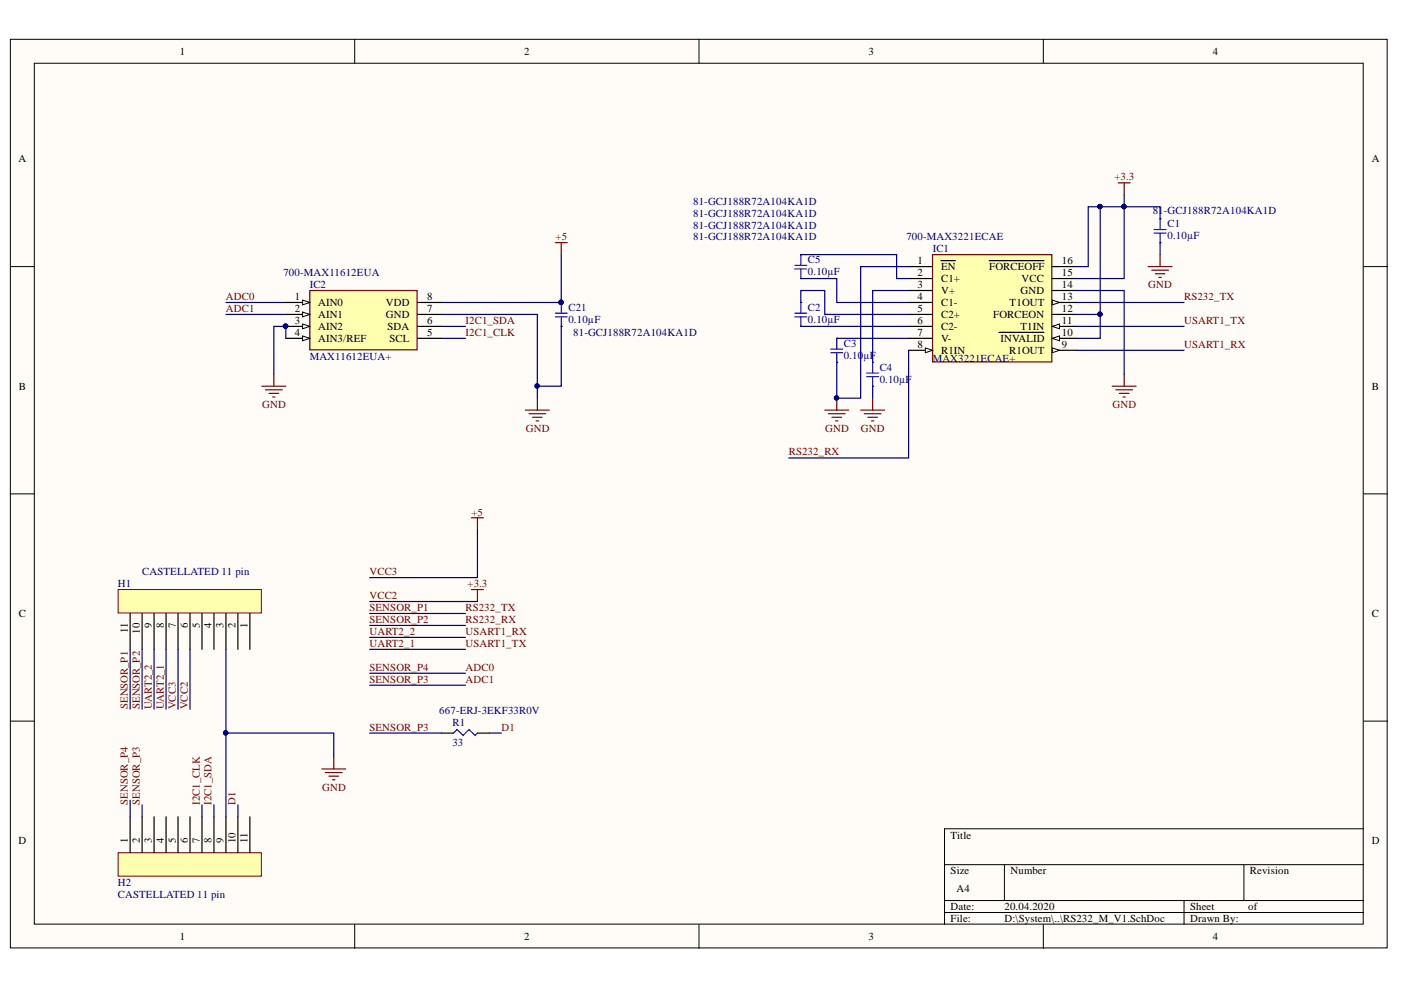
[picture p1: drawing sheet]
# Altium project RS232_M_V1.PrjPcb
1 sheet, 11 parts. Net scope: global (net labels, ports and power ports of the same name join across sheets).
Board file: RS232_M_V1.PcbDoc

## Sheet RS232_M_V1.SchDoc
size A4

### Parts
C1  0.10µF  Supplier Part Number 1: 81-GCJ188R72A104KA1D  [SMD-0603C]
C2  0.10µF  Supplier Part Number 1: 81-GCJ188R72A104KA1D  [SMD-0603C]
C3  0.10µF  Supplier Part Number 1: 81-GCJ188R72A104KA1D  [SMD-0603C]
C4  0.10µF  Supplier Part Number 1: 81-GCJ188R72A104KA1D  [SMD-0603C]
C5  0.10µF  Supplier Part Number 1: 81-GCJ188R72A104KA1D  [SMD-0603C]
C21  0.10µF  Supplier Part Number 1: 81-GCJ188R72A104KA1D  [SMD-0603C]
H1  CASTELLATED 11 pin  [CASTELLATED 11 pin]
H2  CASTELLATED 11 pin  [CASTELLATED 11 pin]
IC1  MAX3221ECAE+  Supplier Part Number 1: 700-MAX3221ECAE  [SOP65P778X199-16N]
IC2  MAX11612EUA+  Supplier Part Number 1: 700-MAX11612EUA  [SOP65P490X110-8N]
R1  33  Supplier Part Number 1: 667-ERJ-3EKF33R0V  [SMD-0603-RES]

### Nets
GND: C1.2 C3.2 C4.2 C21.2 H1.3 H2.9 IC1.1(~{EN}) IC1.14(GND) IC2.3(AIN2) IC2.4(AIN3/REF) IC2.7(GND)
VCC2: C1.1 H1.6 IC1.10(~{INVALID}) IC1.12(FORCEON) IC1.15(VCC) IC1.16(~{FORCEOFF})  [also labelled +3.3]
VCC3: C21.1 H1.7 IC2.8(VDD)  [also labelled +5]
ADC0: H2.1 IC2.1(AIN0)  [also labelled SENSOR_P4]
ADC1: H2.2 IC2.2(AIN1) R1.1  [also labelled SENSOR_P3]
ADC4: H1.5 H1.9 IC1.9(R1OUT)  [also labelled UART2_2, USART1_RX]
D1: H2.10 R1.2
I2C1_CLK: H2.7 IC2.5(SCL)
I2C1_SDA: H2.8 IC2.6(SDA)
RS232_RX: H1.10 IC1.8(R1IN)  [also labelled SENSOR_P2]
RS232_TX: H1.11 IC1.13(T1OUT)  [also labelled SENSOR_P1]
UART2_1: H1.8 IC1.11(T1IN)  [also labelled USART1_TX]
NetC2_1: C2.1 IC1.5(C2+)
NetC2_2: C2.2 IC1.6(C2-)
NetC3_1: C3.1 IC1.7(V-)
NetC4_1: C4.1 IC1.3(V+)
NetC5_1: C5.1 IC1.2(C1+)
NetC5_2: C5.2 IC1.4(C1-)

Not connected (* = marked no-connect by the designer): H1 1 2 4; H2 3 4 5 6 11
